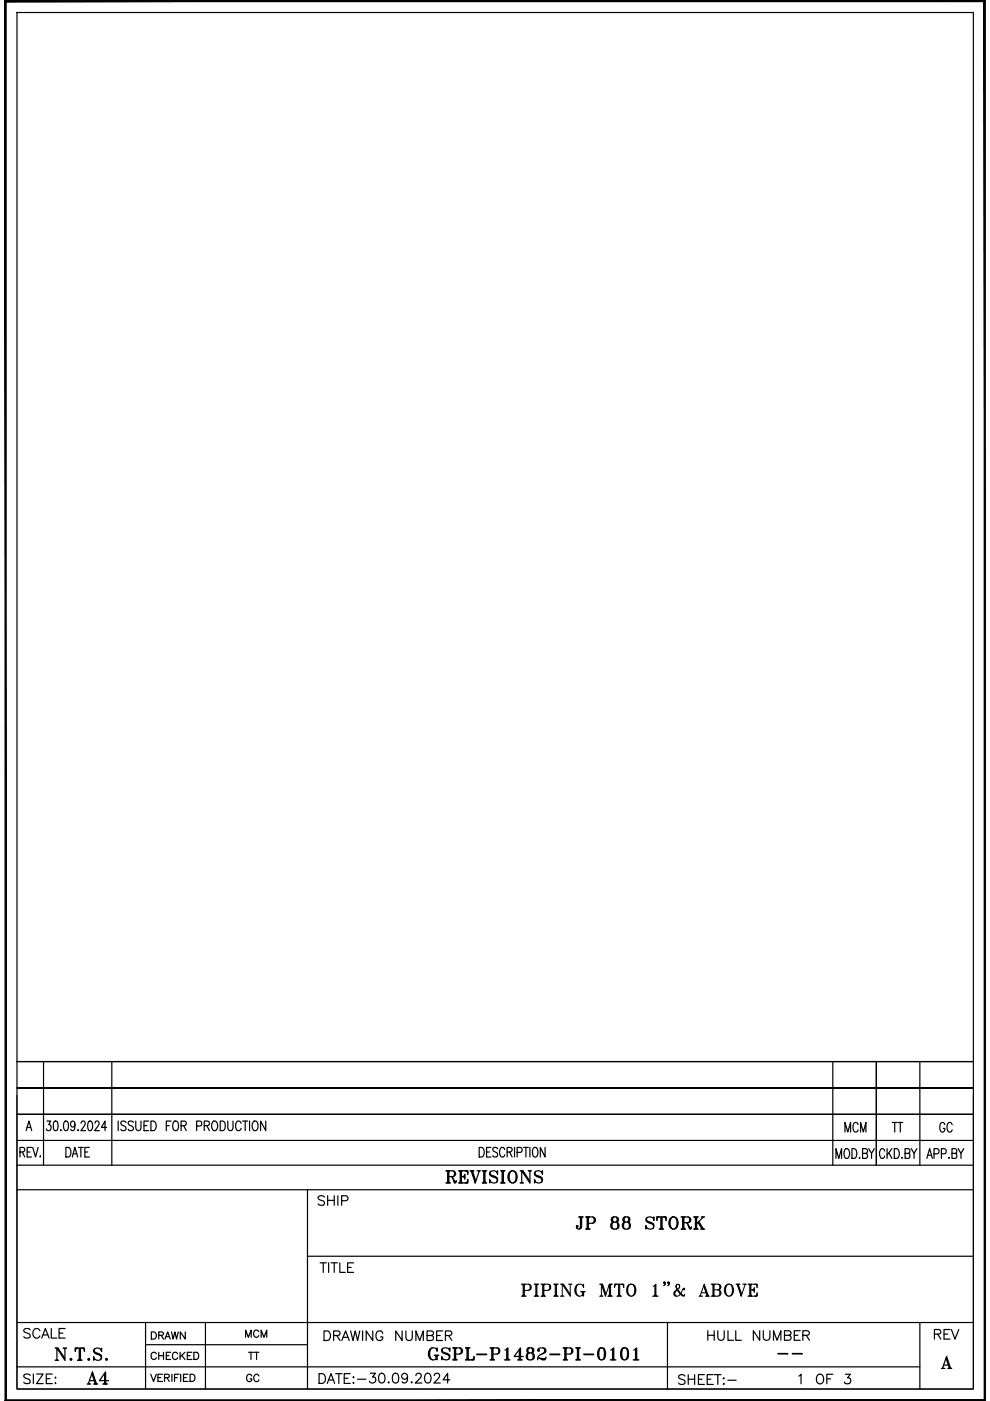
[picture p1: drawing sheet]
<svg xmlns="http://www.w3.org/2000/svg" width="210mm" height="297mm" viewBox="0 0 210 297" stroke-linecap="round" stroke-linejoin="round" font-family="sans-serif">
<!-- layer: Title Block -->
<g fill="none" stroke="#000" stroke-width=".25">
<path d="M3.6 2.7h202.8v291.8h-202.8zM3.6 236.2h202.8M5.5 239.7l.6-2 .6 2M9.2 225.1v21.9M9.9 237.7h.9l-.5 .7a.6 .6 0 0 1 .5 .9 .6 .6 0 0 1-.9 .3l-.1-.3M11.5 237.8l.4-.1a1.2 1.2 0 0 1 .3 1.6l-.1 .3-.4 .1a.91 .91 0 0 1-.4-1.1zM12.8 239.6h.2zM13.7 237.8l.4-.1a1.33 1.33 0 0 1 0 2h-.2a1.47 1.47 0 0 1-.2-1.9zM15.9 238.4l-.2 .5a.57 .57 0 0 1-.8-.6 .57 .57 0 0 1 .8-.5l.2 .6a1.05 1.05 0 0 1-.4 1.3l-.4-.1-.1-.2M16.5 239.6h.1zM17.2 238.2l.3-.5 .4 .1 .2 .3-.2 .6-.8 1h1.1M18.8 237.8l.4-.1a1.33 1.33 0 0 1 0 2h-.2a1.2 1.2 0 0 1-.3-1.6z"/>
<path d="M20.2 238.2v-.1a.46 .46 0 0 1 .6-.4 .46 .46 0 0 1 .2 .7l-.9 1.3h1M22.6 239h-1.1l.8-1.3v2M23.7 225.1v21.9M25.1 237.7v2M26.7 238a.54 .54 0 0 0-.7-.3 .54 .54 0 0 0-.3 .7l1 .7a.58 .58 0 0 1-.4 .6 .58 .58 0 0 1-.7-.3M28.3 238a.54 .54 0 0 0-.7-.3 .54 .54 0 0 0-.3 .7l1 .7a.58 .58 0 0 1-.5 .6 .58 .58 0 0 1-.6-.3M28.8 237.7v1.4a.55 .55 0 0 0 .5 .6 .55 .55 0 0 0 .6-.6v-1.4M30.5 238.7h.7M31.5 237.7h-1v2h1M32 237.7a1.08 1.08 0 0 1 1.1 .7 1.08 1.08 0 0 1-.3 1.2l-.8 .1zM35.3 238.7h.6M36.3 237.7h-1v2"/>
<path d="M36.9 237.8a.63 .63 0 0 1 .7 0 .63 .63 0 0 1 .2 .6v.6a.63 .63 0 0 1-.6 .7 .63 .63 0 0 1-.6-.7v-.6zM38.4 238.7l.9-.1 .2-.3-.2-.5-.9-.1v2M38.9 238.7l.6 1M41.7 238.7h.7l.3-.1-.1-.8-.9-.1v2M43.3 238.7l.9-.1 .2-.3-.2-.5-.9-.1v2M43.9 238.7l.5 1M45.2 237.8l.1-.1a1.09 1.09 0 0 1 .9 .8 1.09 1.09 0 0 1-.4 1.1l-.1 .1a1.09 1.09 0 0 1-.9-.8 1.09 1.09 0 0 1 .4-1.1zM46.7 237.7a1.05 1.05 0 0 1 1.1 .5 1.05 1.05 0 0 1-.2 1.2l-.4 .3h-.5zM48.3 237.7v1.4a.55 .55 0 0 0 .6 .6 .55 .55 0 0 0 .5-.6v-1.4M51.1 238.2a.61 .61 0 0 0-.7-.5 .61 .61 0 0 0-.4 .7v.6a.61 .61 0 0 0 .4 .7 .61 .61 0 0 0 .7-.4M51.4 237.7h1.1M52 237.7v2"/>
<path d="M52.9 237.7v2M53.8 237.8a.63 .63 0 0 1 .7 0 .63 .63 0 0 1 .2 .6 1.07 1.07 0 0 1-.5 1.3 .99 .99 0 0 1-.6-1.5zM56.3 237.7v2l-1.1-2v2M176.6 225.1v21.9M181.9 238.4a.51 .51 0 0 0-.5-.4 .51 .51 0 0 0-.5 .4v1.2a.51 .51 0 0 0 .8 .3l.2-.3M185.8 225.1v21.9M189.2 238h1M189.7 238v2M190.4 238h1M190.9 238v2M195 225.1v21.9M200.3 238.4a.51 .51 0 0 0-.8-.3 1.49 1.49 0 0 0 .2 1.9 .57 .57 0 0 0 .6-.7h-.3"/>
<path d="M201.9 238.4a.51 .51 0 0 0-.5-.4 .51 .51 0 0 0-.5 .4v1.2a.51 .51 0 0 0 .8 .3l.2-.3M206.4 230.7h-202.8h202.8M206.4 225.1h-202.8h202.8M3.6 247h202.8M3.6 252.3h202.8M3.6 241.8h202.8M4.2 244.2l.9-.1 .1-.3v-.4l-.3-.1h-.7v2M4.7 244.2l.5 1.1M5.8 244.2h.5M6.7 243.3h-.9v2h.9M6.9 243.3l.6 2 .6-2M8.6 245.1v.2z"/>
<path d="M14 243.3h.5a1.23 1.23 0 0 1 0 2h-.5zM15.3 245.3l.6-2 .6 2M15.5 244.6h.8M16.6 243.3h1.1M17.1 243.3v2M18 244.2h.6M19 243.3h-1v2h1M65.2 252.3v42.2M68.8 253.8a.77 .77 0 0 0-1.4 .2l.4 .4 .8 .3a.54 .54 0 0 1 0 .8 .99 .99 0 0 1-1.2-.2M69.5 253.5v2.1M69.5 254.5h1.4M70.9 253.5v2.1"/>
<path d="M71.6 253.5v2.1M72.4 254.6h.9a.53 .53 0 0 0 .5-.6 .53 .53 0 0 0-.5-.5h-.9v2.1M101.6 243.3h.6a1.23 1.23 0 0 1 0 2h-.6zM103.2 244.2h.6M104.1 243.3h-.9v2M105.5 243.6a.53 .53 0 0 0-.6-.4 .53 .53 0 0 0-.4 .5l.1 .3 .8 .4a.55 .55 0 0 1-.1 .9 .55 .55 0 0 1-.8-.3M107 243.7a.51 .51 0 0 0-.8-.3 1.37 1.37 0 0 0 .2 1.9 .52 .52 0 0 0 .6-.5M107.5 244.2l.9-.1 .2-.3-.1-.4-.3-.1h-.7v2M108 244.2l.6 1.1M109.1 243.3v2M109.6 244.3l.9-.1 .2-.2-.1-.6-.3-.1h-.7v2M111 243.3h1"/>
<path d="M111.5 243.3v2M112.4 243.3v2M113.2 243.4l.1-.1a.64 .64 0 0 1 .7 .7v.8a.51 .51 0 0 1-.8 .4l-.3-.7v-.8zM115.6 243.3v2l-1-2v2M177.2 245.6v-2.1l.6 2.1 .6-2.1v2.1M179.1 243.8l.3-.3a.99 .99 0 0 1 .6 1.6 .51 .51 0 0 1-.5 .5 .51 .51 0 0 1-.5-.5l-.1-.8zM179.2 240v-2l.5 2 .6-2v2M180.6 243.5h.5a1.28 1.28 0 0 1 0 2.1h-.5zM182.2 245.4v.2zM182.5 240v-2l.5 2 .6-2v2M182.9 244.5l.9-.1 .1-.3v-.4l-.3-.2h-.7v2.1h.7l.3-.2v-.5l-.3-.4M184.2 243.5l.6 1v1.1"/>
<path d="M185.4 243.5l-.6 1M187.6 244a.51 .51 0 0 0-.5-.5 .51 .51 0 0 0-.5 .5v1.1a.51 .51 0 0 0 .5 .5 .51 .51 0 0 0 .5-.5M188.1 243.5v2.1M188.5 244.4l.6 1.2M189.1 243.5l-1 1.4M189.6 243.5h.6a1.28 1.28 0 0 1 0 2.1h-.6zM191.2 245.4v.2zM191.9 244.5l.9-.1 .1-.7-.3-.2h-.7v2.1h.7l.3-.2v-.7l-.3-.2M193.2 243.5l.6 1v1.1M194.4 243.5l-.6 1M196.5 245.6l.6-2.1 .6 2.1M196.7 244.9h.8"/>
<path d="M198 244.6h.7l.4-.4a.58 .58 0 0 0-.4-.7h-.7v2.1M199.6 244.6h.6l.4-.4a.58 .58 0 0 0-.4-.7h-.6v2.1M201.2 245.4v.2zM201.8 244.5l.9-.1 .1-.7-.3-.2h-.7v2.1h.7l.3-.2v-.7l-.3-.2M203.2 243.5l.6 1v1.1M204.3 243.5l-.5 1M65.2 266.3h141.2M67.9 267.7h1.3M68.5 267.7v2.1M69.7 267.7v2.1M70.2 267.7h1.3M70.9 267.7v2.1"/>
<path d="M72.1 267.7v2.1h1.1M73.7 268.7h.8M75 267.7h-1.3v2.1h1.3M3.6 280.4h202.8M3.6 289.8h191.4M6.4 291.6a.76 .76 0 0 0-.7-.3 .76 .76 0 0 0-.7 .5l.4 .4 .8 .3 .2 .6a.87 .87 0 0 1-1.4 0M7.1 291.3v2.1M7.7 291.3h1.4l-1.4 2.1h1.4M9.8 292.3h.8M11.1 291.3h-1.3v2.1h1.3M11.7 292.1h.2l-.1 .1zM11.7 293.3h.2z"/>
<path d="M30.9 280.4v14.1M30.9 285.1h34.3M32 291.4l.6 1.5 .5-1.5M33.1 287a.57 .57 0 0 0-.6-.3 .57 .57 0 0 0-.5 .6v.3a.56 .56 0 0 0 .5 .6 .56 .56 0 0 0 .6-.3M33.5 292.1h.6M33.7 286.7v1.5M33.7 287.4h1M34.5 291.4h-1v1.5h1M34.7 286.7v1.5M34.9 292.1l1-.1v-.5l-1-.1v1.5M35.3 287.4h.5M35.4 292.1l.5 .8"/>
<path d="M36.2 286.7h-.9v1.5h.9M36.4 291.4v1.5M37 292.1h.6M37.7 287a.57 .57 0 0 0-.7-.3 .57 .57 0 0 0-.4 .6v.3a.56 .56 0 0 0 .4 .6 .56 .56 0 0 0 .7-.3M38 291.4h-1v1.5M38.2 286.7v1.5M38.3 291.4v1.5M38.5 287.3l.7 .9M38.9 292.1h.6M39.2 286.7l-1 1M39.7 287.4h.6M39.9 291.4h-1v1.5h1"/>
<path d="M40.3 291.4h.5a.82 .82 0 0 1 .5 .7 .82 .82 0 0 1-.5 .8h-.5zM40.7 286.7h-1v1.5h1M41.1 286.7h.5a.81 .81 0 0 1 .5 .8 .81 .81 0 0 1-.5 .7h-.5zM43.6 280.4v14.1M52.7 286.7h1M53.2 286.7v1.5M53.4 291.7a.56 .56 0 0 0-.7-.3 .56 .56 0 0 0-.4 .6v.3a.55 .55 0 0 0 .5 .6 .55 .55 0 0 0 .6-.6h-.4M53.9 286.7h1M54.4 286.7v1.5M54.9 291.7a.56 .56 0 0 0-.6-.3 .56 .56 0 0 0-.5 .6v.3a.56 .56 0 0 0 .5 .6 .56 .56 0 0 0 .6-.3M67.6 291.2h.7a1.12 1.12 0 0 1 .7 1.1 1.12 1.12 0 0 1-.7 1h-.7zM69.4 293.3l.8-2.1 .8 2.1"/>
<path d="M69.7 292.6h1M71.2 291.2h1.3M71.8 291.2v2.1M73 292.2h.8M74.3 291.2h-1.3v2.1h1.3M74.8 293.2h.3l-.2 .1zM74.9 291.9l.2 .1-.2 .1zM75.8 292.4h1.8M78.5 291.2h1.1l-.6 .8a.67 .67 0 0 1 .6 .9 .67 .67 0 0 1-1.1 .2l-.2-.3M80.6 291.3a.62 .62 0 0 1 .9 .3 1.34 1.34 0 0 1-.5 1.6h-.1a1.3 1.3 0 0 1-.3-1.9zM82.3 293.1h.2l-.1 .1zM83.5 291.3a.61 .61 0 0 1 1 .3 1.39 1.39 0 0 1-.5 1.6h-.2a1.3 1.3 0 0 1-.3-1.9z"/>
<path d="M86.4 291.9a.64 .64 0 0 1-.9 .5 .64 .64 0 0 1-.2-1 .64 .64 0 0 1 1 .1 1.85 1.85 0 0 1-.2 1.6l-.5 .1-.3-.3M87.3 293v.2zM88.2 291.7l.1-.3 .3-.2h.3l.3 .2a.67 .67 0 0 1-.2 .9l-.9 .9h1.4M90.3 291.3a.61 .61 0 0 1 1 .3 1.02 1.02 0 0 1-.7 1.6 1.3 1.3 0 0 1-.3-1.9zM92.1 291.7l.1-.3 .3-.2h.3l.3 .2a.72 .72 0 0 1-.1 .9l-1 .9h1.3M95.4 292.6h-1.5l1-1.4v2M141.5 280.4v14.1M145.2 291.7a.75 .75 0 0 0-.7-.3 .75 .75 0 0 0-.6 .6l.2 .3 1.1 .4v.5a.87 .87 0 0 1-1.3 0M145.9 291.5v2M145.9 292.4h1.4M147.3 291.5v2M148.1 292.4h.7"/>
<path d="M149.4 291.5h-1.3v2h1.3M149.9 292.4h.8M151.2 291.5h-1.3v2h1.3M151.5 291.5h1.4M152.2 291.5v2M153.3 292.3h.2zM153.5 293.3v.2l-.2-.1zM154.3 292.6h1.8M169.4 291.7l.4-.3v2M173.3 291.7l.2-.2a.95 .95 0 0 1 1.1 .3 .95 .95 0 0 1-.1 1.1 .71 .71 0 0 1-1 .4 1.32 1.32 0 0 1-.2-1.6zM175.3 292.3h.8M176.6 291.4h-1.3v2"/>
<path d="M179.2 291.4h1.1l-.6 .7a.68 .68 0 0 1 .6 1 .68 .68 0 0 1-1.1 .2l-.2-.3M195 280.4v14.1"/>
</g>
<path d="M1.1 .1v296.9l.2-.2zM1.1 .1l.2 .3v296.4zM1.1 .1l.2 .3 207.6-.3zM1.3 .4l207.6-.3-.2 .3zM208.9 .1l-.2 .3 .2 296.6zM208.7 .4l.2 296.6-.2-.2zM1.1 297h207.8l-.2-.2zM1.1 297l.2-.2h207.4z" fill="#000" stroke="#000" stroke-width=".21"/>
<path d="M3.6 232.3v62.2h202.8v-62.2" fill="none" stroke="#000" stroke-width=".21"/>
<text font-size="6.2" x="109.4" y="275.9">PIPING MTO 1&quot;&amp; ABOVE</text>
<g font-size="5.7">
<text x="93.1" y="251.9">REVISIONS</text>
<text x="121" y="261.8">JP 88 STORK</text>
<text x="10.6" y="289.6">N.T.S.</text>
<text x="89.6" y="289.6">GSPL-P1482-PI-0101</text>
<text x="198.3" y="291.4">A</text>
<text x="17.3" y="294.6">A4</text>
</g>
<g font-size="5.3">
<text x="3.9" y="285">SCALE</text>
<text x="67.4" y="285.4">DRAWING NUMBER</text>
<text x="148.9" y="285.4">HULL NUMBER</text>
</g>
<text font-size="4.9" x="196.8" y="285">REV</text>
<g font-size="4.4">
<text x="30.7" y="285">DRAWN</text>
<text x="50.8" y="284.7">MCM</text>
</g>
<text font-size="2.6" x="163.7" y="288.2">--</text>
<g font-size=".9">
<text x="5.6" y="239.5">A</text>
<text x="21.5" y="293.9">A4</text>
<text x="200.7" y="290.7">A</text>
</g>
<g font-size=".4">
<text x="22.6" y="293.9" transform="rotate(-90 22.6 293.9)">A4</text>
<text x="201.1" y="290.3">A</text>
</g>
</svg>
